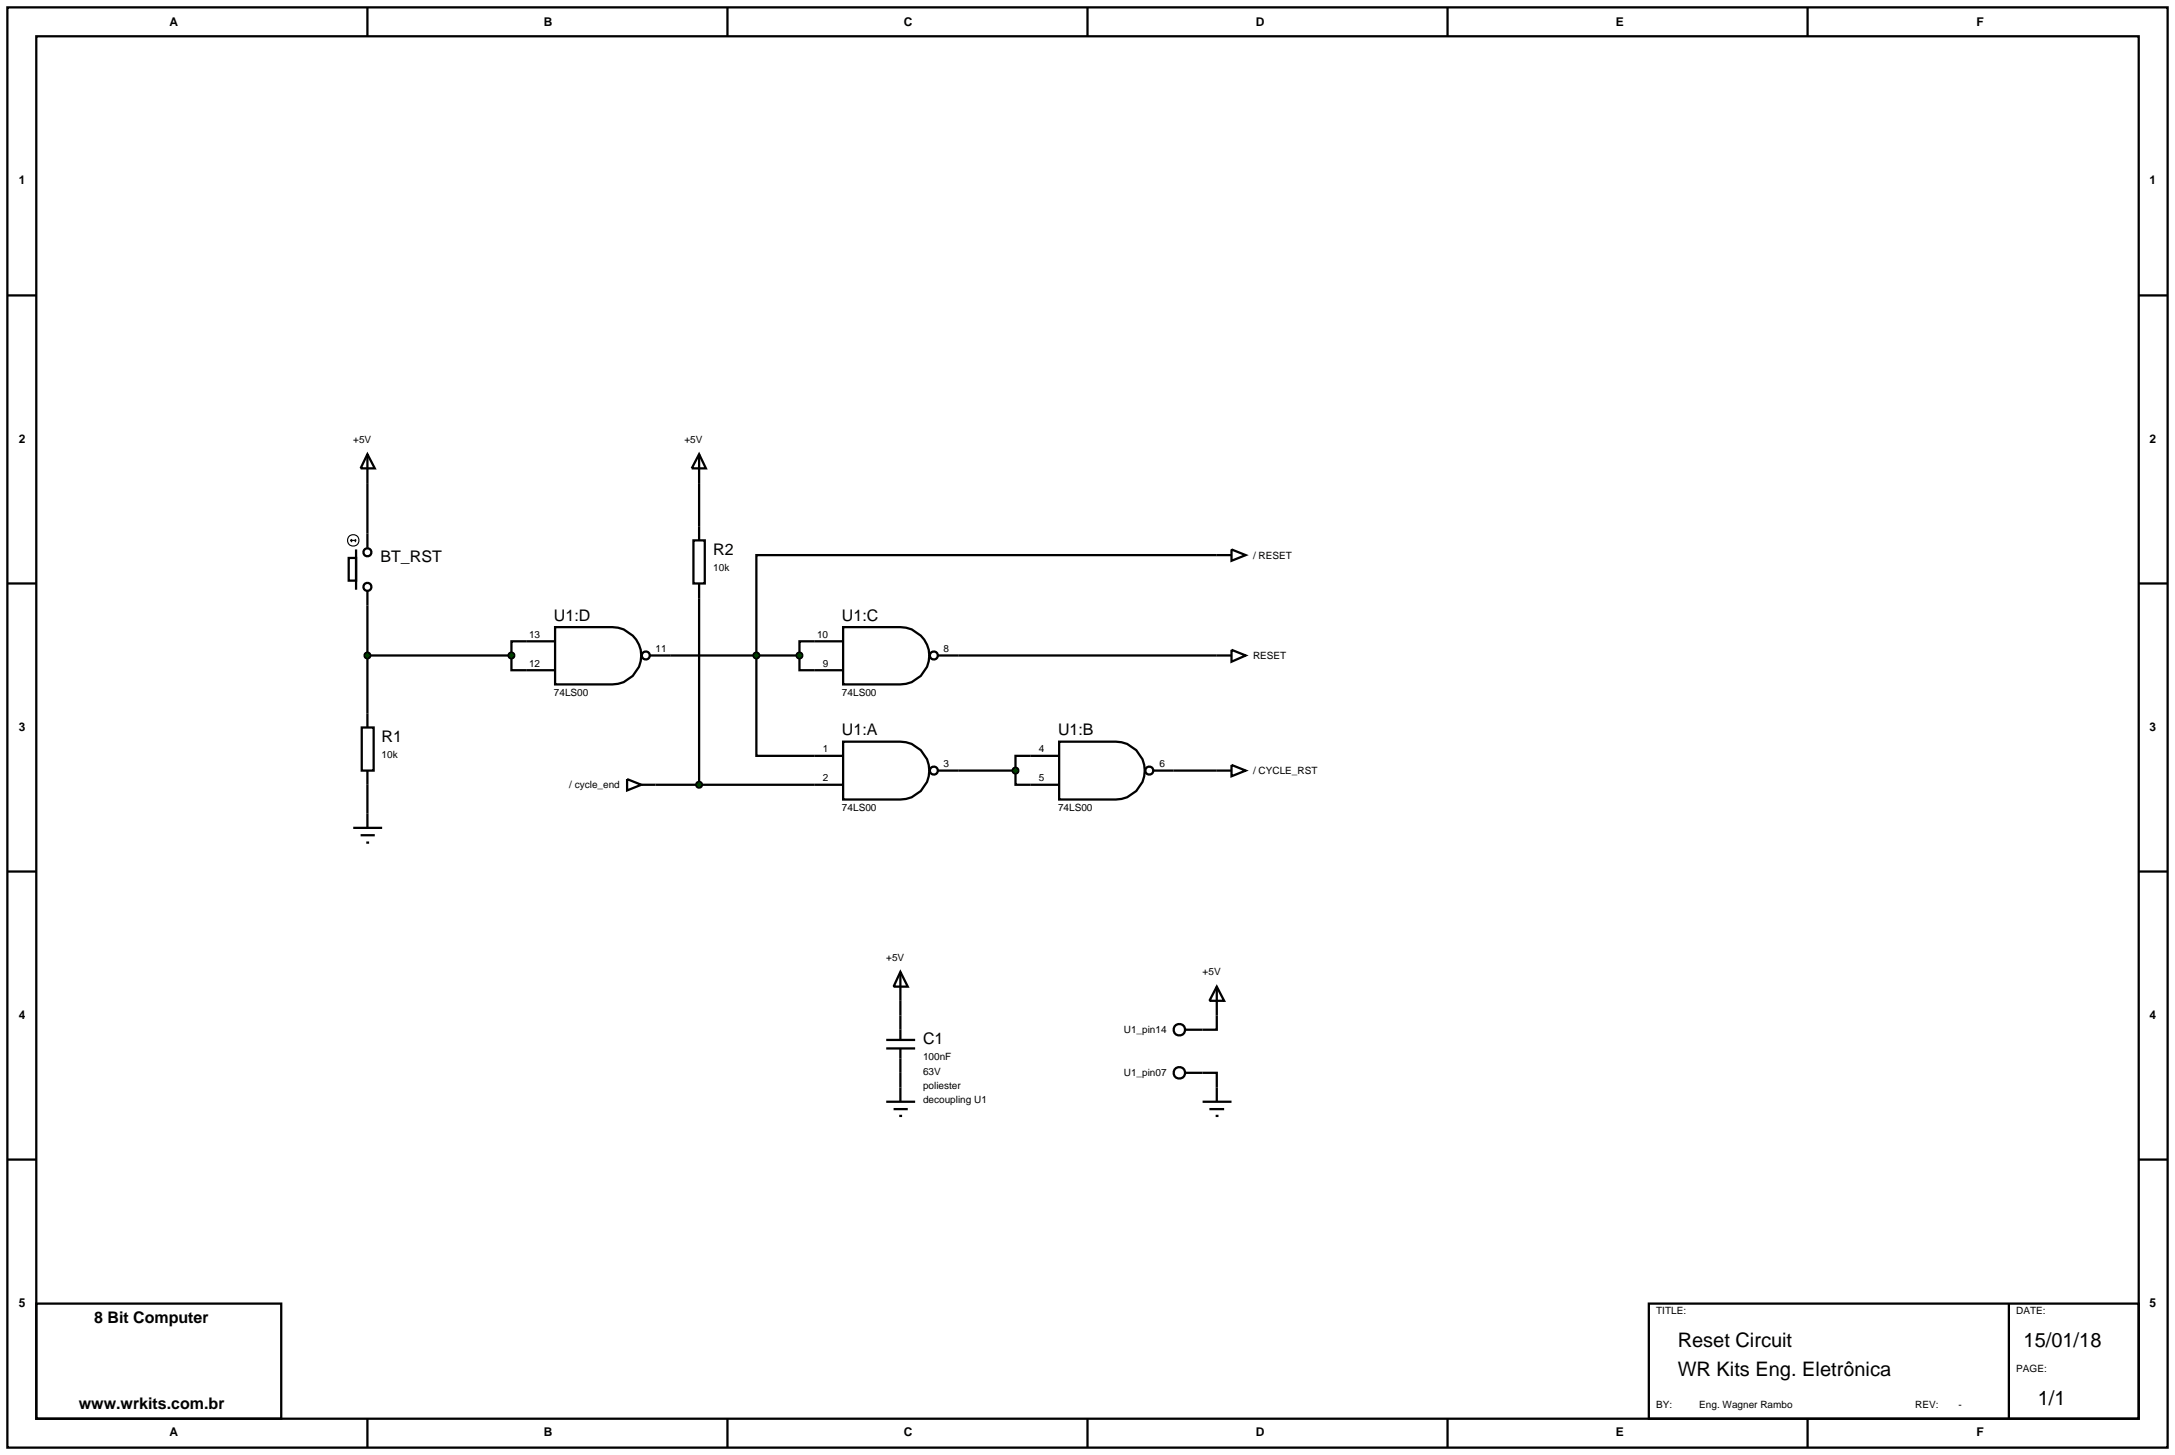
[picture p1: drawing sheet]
<svg xmlns="http://www.w3.org/2000/svg" width="384mm" height="257mm" viewBox="0 0 384 257" stroke-linecap="round" stroke-linejoin="round" font-family="sans-serif">
<g fill="none" stroke="#000" stroke-width=".4">
<path d="M1.3 1.3h381v254h-381zM6.4 6.4h370.8v243.8h-370.8zM64.8 1.3v5.1M128.3 1.3v5.1M191.8 1.3v5.1M255.3 1.3v5.1M318.8 1.3v5.1M1.3 52.1h5.1M377.2 52.1h5.1M64.8 85.2v8.9M123.3 85.2v7.6M214.6 97.9h-81.2v35.4h15.3"/>
<path d="M1.3 102.9h5.1M64.8 106.8v19M64.8 115.6h25.4M90.2 115.6v2.6h7.7M97.9 113.1h-7.7v2.5M97.9 110.6h10.1a5.1 5.1 0 0 1 5.1 5.1 5.1 5.1 0 0 1-5.1 5h-10.1zM114.6 115.6h26.4M123.3 105.5v32.9M141 115.6v2.6h7.7M148.7 113.1h-7.7v2.5M148.7 110.6h10.1a5.1 5.1 0 0 1 5.1 5.1 5.1 5.1 0 0 1-5.1 5h-10.1zM165.4 115.6h49.2"/>
<path d="M377.2 102.9h5.1M64.8 138.4v5.1M115.6 138.4h33.1M148.7 130.8h10.1a5.1 5.1 0 0 1 5.1 5.1 5.1 5.1 0 0 1-5.1 5.1h-10.1zM165.4 135.9h13.7M179.1 135.9v2.5h7.7M186.8 133.3h-7.7v2.6M186.8 130.8h10a5.1 5.1 0 0 1 5.1 5.1 5.1 5.1 0 0 1-5.1 5.1h-10zM203.4 135.9h11.2M1.3 153.7h5.1M377.2 153.7h5.1M158.8 171.4l1.3 2.6h-2.5z"/>
<path d="M158.8 171.4v12M214.6 179.1v2.5h-2.5M156.3 184.9h5.1M156.3 183.4h5.1M156.3 194.3h5.1M157.6 195.6h2.5M158.6 196.8h.5M158.8 184.9v9.4M212.1 189.2h2.5v2.6M1.3 204.5h5.1M377.2 204.5h5.1M6.4 229.9h43.2v20.3h-43.2z"/>
<path d="M290.8 229.9h86.4v20.3h-86.4zM354.3 229.9v20.3M64.8 250.2v5.1M128.3 250.2v5.1M191.8 250.2v5.1M255.3 250.2v5.1M318.8 250.2v5.1"/>
<circle cx="113.9" cy="115.6" r=".7"/>
<circle cx="164.7" cy="115.6" r=".7"/>
<circle cx="164.7" cy="135.9" r=".7"/>
<circle cx="202.7" cy="135.9" r=".7"/>
</g>
<g fill="#004000" stroke="#000" stroke-width=".4">
<path d="M140.7 115.2l.3-.1-.5 .5zM141 115.1l.4 .2 .1 .3zM141.5 115.6l-.1 .3-.4 .2zM140.5 115.6l.5 .5-.3-.1z"/>
<path d="M133 115.3l.4-.2-.5 .5zM133.4 115.1l.3 .1 .2 .4zM133.9 115.6l-.1 .3-.4 .2zM132.9 115.6l.5 .5-.3-.1z"/>
<path d="M178.7 135.6l.4-.2-.5 .5zM179.1 135.4l.3 .1 .2 .4zM179.6 135.9l-.1 .3-.4 .2zM178.6 135.9l.5 .5-.4-.2z"/>
</g>
<g fill="#004000">
<path d="M140.5 115.6l.5-.5 .5 .5-.5 .5z"/>
<path d="M132.9 115.6l.5-.5 .5 .5-.5 .5z"/>
<path d="M178.6 135.9l.5-.5 .5 .5-.5 .5z"/>
</g>
<g fill="none" stroke="#000" stroke-width=".4">
<path d="M61.5 98.4h1.3v4h-1.3zM62.8 96.9v7.1M64.8 94.1v2.5M214.6 97.9h2.6M217.2 96.9l2.5 1-2.5 1zM64.8 104.2v2.6M214.6 115.6h2.6M217.2 114.6l2.5 1-2.5 1.1zM63.8 128.3h2.1v7.6h-2.1zM64.8 125.8v2.5M64.8 135.9v2.5M110.6 137.4l2.5 1-2.5 1z"/>
<path d="M113.1 138.4h2.5M214.6 135.9h2.6M217.2 134.9l2.5 1-2.5 1z"/>
<circle cx="64.8" cy="97.4" r=".7"/>
<circle cx="64.8" cy="103.5" r=".7"/>
</g>
<g fill="none" stroke="#000" stroke-width=".2">
<path d="M61.8 95.3h1M61.8 95.3l.3 .3M62.1 95.1l-.3 .2M62.6 95.1l.2 .2M62.8 95.3l-.2 .3"/>
<circle cx="62.3" cy="95.3" r="1.01"/>
</g>
<g fill="#004000" stroke="#000" stroke-width=".4">
<path d="M89.8 115.3l.4-.2-.5 .5zM90.2 115.1l.3 .1 .2 .4zM90.7 115.6l-.1 .3-.4 .2zM89.7 115.6l.5 .5-.4-.2z"/>
<path d="M64.4 115.3l.4-.2-.5 .5zM64.8 115.1l.4 .2 .1 .3zM64.8 116.1l.5-.5-.1 .3zM64.3 115.6l.5 .5-.4-.2z"/>
</g>
<g fill="#004000">
<path d="M89.7 115.6l.5-.5 .5 .5-.5 .5z"/>
<path d="M64.3 115.6l.5-.5 .5 .5-.5 .5z"/>
</g>
<g fill="none" stroke="#000" stroke-width=".4">
<path d="M64.8 80.1l1.3 2.5h-2.5zM64.8 80.1v5.1M122.3 95.3h2v7.6h-2zM123.3 80.1l1.2 2.5h-2.5zM123.3 80.1v5.1M123.3 92.8v2.5M123.3 102.9v2.6M62.3 146h5.1M63.6 147.3h2.5M64.6 148.6h.5M64.8 143.5v2.5M214.6 174l1.3 2.5h-2.6z"/>
<path d="M214.6 174v5.1M209 181.6h3.1M209 189.2h3.1M212.1 194.3h5.1M213.3 195.6h2.6M214.4 196.8h.5M214.6 191.8v2.5"/>
<circle cx="208" cy="189.2" r="1.01"/>
<circle cx="208" cy="181.6" r="1.01"/>
</g>
<path d="M122.9 138.1l.4-.2-.5 .5zM123.3 137.9l.4 .2 .1 .3zM123.8 138.4l-.1 .3-.4 .2zM122.8 138.4l.5 .5-.3-.1z" fill="#004000" stroke="#000" stroke-width=".4"/>
<path d="M122.8 138.4l.5-.5 .5 .5-.5 .5z" fill="#004000"/>
<g font-size="3.5">
<text x="295.9" y="237.6">Reset Circuit</text>
<text x="356.9" y="237.6">15/01/18</text>
<text x="295.9" y="242.7">WR Kits Eng. Eletrônica</text>
<text x="359.4" y="247.8">1/1</text>
</g>
<g font-size="2.8">
<text x="67.1" y="99.2">BT_RST</text>
<text x="125.8" y="97.9">R2</text>
<text x="97.7" y="109.5">U1:D</text>
<text x="148.5" y="109.5">U1:C</text>
<text x="67.3" y="130.9">R1</text>
<text x="148.5" y="129.7">U1:A</text>
<text x="186.6" y="129.7">U1:B</text>
<text x="162.8" y="184.2">C1</text>
<text x="16.6" y="233.3">8 Bit Computer</text>
<text x="13.9" y="248.5">www.wrkits.com.br</text>
</g>
<g font-size="2.1">
<text x="29.9" y="4.5">A</text>
<text x="95.9" y="4.5">B</text>
<text x="159.4" y="4.5">C</text>
<text x="221.5" y="4.5">D</text>
<text x="285" y="4.5">E</text>
<text x="348.6" y="4.5">F</text>
<text x="3.3" y="32.4">1</text>
<text x="379.1" y="32.4">1</text>
<text x="3.3" y="78.1">2</text>
<text x="379.1" y="78.1">2</text>
<text x="3.3" y="128.9">3</text>
<text x="379.1" y="128.9">3</text>
<text x="3.3" y="179.7">4</text>
<text x="379.1" y="179.7">4</text>
<text x="3.3" y="230.5">5</text>
<text x="379.1" y="230.5">5</text>
<text x="29.9" y="253.3">A</text>
<text x="95.9" y="253.3">B</text>
<text x="159.4" y="253.3">C</text>
<text x="221.5" y="253.3">D</text>
<text x="285" y="253.3">E</text>
<text x="348.6" y="253.3">F</text>
</g>
<g font-size="1.8">
<text x="62.3" y="78.1">+5V</text>
<text x="120.7" y="78.1">+5V</text>
<text x="125.8" y="100.7">10k</text>
<text x="221" y="98.5">/ RESET</text>
<text x="93.3" y="112.5">13</text>
<text x="144.1" y="112.5">10</text>
<text x="93.3" y="117.6">12</text>
<text x="115.6" y="115">11</text>
<text x="145.1" y="117.6">9</text>
<text x="166.4" y="115">8</text>
<text x="221" y="116.2">RESET</text>
<text x="97.7" y="122.7">74LS00</text>
<text x="148.5" y="122.7">74LS00</text>
<text x="67.3" y="133.7">10k</text>
<text x="145.1" y="132.7">1</text>
<text x="145.1" y="137.8">2</text>
<text x="166.4" y="135.3">3</text>
<text x="183.2" y="132.7">4</text>
<text x="183.2" y="137.8">5</text>
<text x="204.5" y="135.3">6</text>
<text x="221" y="136.5">/ CYCLE_RST</text>
<text x="100.4" y="139">/ cycle_end</text>
<text x="148.5" y="143">74LS00</text>
<text x="186.6" y="143">74LS00</text>
<text x="156.3" y="169.5">+5V</text>
<text x="212.1" y="172">+5V</text>
<text x="198.2" y="182.2">U1_pin14</text>
<text x="162.8" y="187">100nF</text>
<text x="162.8" y="189.5">63V</text>
<text x="198.2" y="189.8">U1_pin07</text>
<text x="162.8" y="192.1">poliester</text>
<text x="162.8" y="194.6">decoupling U1</text>
<text x="292.1" y="231.8">TITLE:</text>
<text x="355.6" y="231.8">DATE:</text>
<text x="355.6" y="242">PAGE:</text>
<text x="292.1" y="248.3">BY:</text>
<text x="299.7" y="248.3">Eng. Wagner Rambo</text>
<text x="337.8" y="248.3">REV:</text>
<text x="345.4" y="248.3">-</text>
</g>
</svg>
